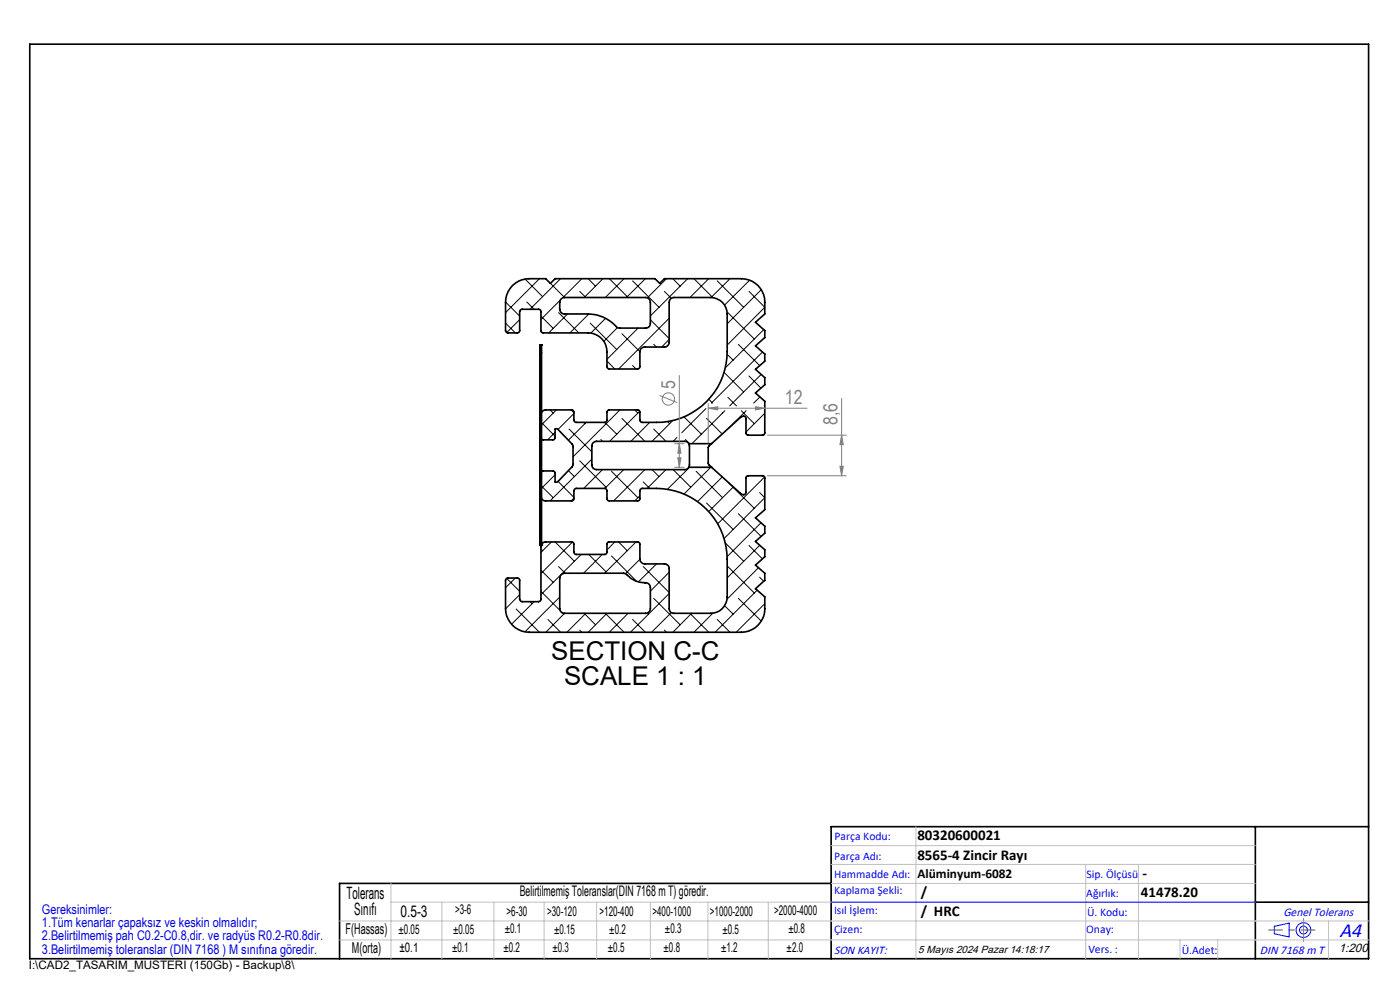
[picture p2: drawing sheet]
<svg xmlns="http://www.w3.org/2000/svg" width="297mm" height="210mm" viewBox="0 0 297 210" stroke-linecap="round" stroke-linejoin="round" font-family="sans-serif">
<g fill="none" stroke="#000" stroke-width=".35">
<path d="M6.3 9.4h284v194h-284zM114.6 73.2v42.4M114.7 74.8h.1M114.7 73.2h.1M114.7 73.2v42.5M114.7 74.8v.1M114.8 73.2h.1M114.8 73.2v42.5M114.8 73.2l.1 42.4M114.8 73.2h-.2v42.5M119.1 63.4l.7-.3h17.1a1.02 1.02 0 0 1 1.1 1v4.5a1.02 1.02 0 0 1-1.1 1l-5.9-.1a8.4 8.4 0 0 0-6.2-2.9h-5a1.02 1.02 0 0 1-1.1-1v-1.5zM114.8 92.8v.3l.3 .2 2.4-.1 .3-.3v-1.9l.3-.1 3.3 3.3 .2 .4-.1 4.1-3.1 3.5h-.6v-1.9l-.4-.4h-2.1l-.4 .1-.1 .4"/>
<path d="M114.8 88a1.02 1.02 0 0 1 .9-1h5.8l.2 .4v1.7l.5 .5 6.4-.1 .2-.3v-1.8l.4-.4h6.2l.3 .4 .1 1.9 .4 .3a18.1 18.1 0 0 0 9.4-1.4 15 15 0 0 0 8.7-13.6v-8a3.5 3.5 0 0 0-3.5-3.5h-7.9a.97 .97 0 0 0-.9 1v8.5a1.02 1.02 0 0 1-1 1h-4.2a1.02 1.02 0 0 0-1.1 1v3.2l-.2 .4-6.2 .1-.5-.3v-.3a8.2 8.2 0 0 0-.6-5.1 4.1 4.1 0 0 0-3.4-2h-9.7l-.3-.4v-4.2l-.4-.4-3.9 .1-.3 .4v4.3l-.5 .2h-2.1l-.4-.5v-6a5 5 0 0 1 5.1-5h3.4l1.1 1 1-1h21.2l.9 1 1.1-1h16.3a4.9 4.9 0 0 1 4.9 5v2.5l-1.9 1.8 1.9 1.7v1.5l-1.9 1.8 1.9 1.7v1.5l-1.9 1.7 1.9 1.8v1.5l-1.9 1.8 1.9 1.7v7l-.3 .2h-3.2l-.3-.1-.1-.3v-3.1a.66 .66 0 0 0-.5-.5 .66 .66 0 0 0-.7 .2l-6.1 5.6M146.1 94.1l.2 .5v4.1l-.2 .4M146.1 94.1l-.7-.5h-18.8a.97 .97 0 0 0-1 1v4a.97 .97 0 0 0 1 1h18.8l.7-.5M146.1 99.1h4.9M146.1 94.1h4.9M151 94.1l-.3 .2a1.61 1.61 0 0 0-.5 1.9v1.7a1.29 1.29 0 0 0 .8 1.2M151 99.1l6.1 5.6a.63 .63 0 0 0 .7 .2 .63 .63 0 0 0 .5-.5v-3.1l.2-.3 3.4-.1 .3 .2v7l-1.9 1.7 1.9 1.8v1.5l-1.9 1.8 1.9 1.7v1.5l-1.9 1.8 1.9 1.7v1.5l-1.9 1.8 1.9 1.7a7.8 7.8 0 0 1-.5 4.8 5 5 0 0 1-4.4 2.7h-45a5.1 5.1 0 0 1-5.1-5v-6l.5-.5h2.2l.3 .2v4.3l.3 .4 3.8 .1 .4-.2 .1-11.5a.96 .96 0 0 1 .9-.9h5.8l.2 .3v1.8l.5 .5 6.4-.1 .2-.3v-1.9l.4-.3h6.2l.3 .3v3.3a1.09 1.09 0 0 0 1.1 1h4.2a.96 .96 0 0 1 1 1v8.5a.96 .96 0 0 0 .9 1h7.9a3.5 3.5 0 0 0 3.5-3.5v-8a15.1 15.1 0 0 0-15-15h-3.1l-.3 .1-.2 .4v1.8l-.3 .3h-6.2l-.4-.3v-1.9l-.5-.4h-6.1l-.5 .5v1.8l-.2 .3h-5.8a.96 .96 0 0 1-.9-.9M114.6 115.6h.3M114.6 115.7h.1M114.6 115.6h.1M114.6 115.7h.2M114.6 115.6l.1 .1"/>
<path d="M114.7 115.7h.1M114.7 115.6h.1M114.7 115.6h.2M114.7 114.9h.1M114.7 115.6v.1M114.8 115.6h.1M114.8 115.7h.1M114.9 115.6h.1M118.9 122.1l.3-.3 .6-.2 12.8 .1a6.3 6.3 0 0 0 4.7 2l.5 .4 .2 .5v4.5a1.02 1.02 0 0 1-1.1 1h-17.1a1.02 1.02 0 0 1-1.1-1v-6.5zM266.3 175.4v28M290.3 175.4h-114v28M176.3 187.4h-104.3v16"/>
<path d="M266.3 191.4h24"/>
</g>
<g fill="none" stroke="#000" stroke-width=".21">
<path d="M111.4 59.2l3.7 3.7M114.4 59.1l-7.2 7.2M118.9 59.1l-6.5 6.5M123.4 59.1l-4.1 4.1M124.8 59.1l1.5 1.6M127.9 59.1l-4 4M129.3 59.1l3.8 3.8M132.4 59.1l-4 4M134.2 59.6l5.6 5.6M136.9 59.1l-4 4M141.4 59.1l-4.1 4.1M142.7 59.1l1.6 1.6"/>
<path d="M145.9 59.1l-7.9 7.9M147.2 59.1l3.8 3.8M150.4 59.1l-4 4M152.2 59.6l5.6 5.6M154.9 59.1l-4.1 4M159 59.4l-5.3 5.3M107.2 68.5l2.1 2.1M107.2 64.1l3 3M110.2 67.8l-2.7 2.7M111.8 64.1l1.5 1.5M114.7 74.9h.1M114.8 67.1l2.6 2.6"/>
<path d="M116.8 60.1l3 3M118.5 66.3l4.3 4.3M118.9 63.7l-4.1 4.1M120.4 66.6l-4 4M123 61.8l1.3 1.3M124.9 66.6l-4 4M125.2 68.5l5.6 5.6M128.5 67.5l-3.2 3.2M128.8 76.6l1.6 1.7M131 69.5l-2.9 2.9M131.9 70.8l3.8 3.8M134.2 77.5l.7 .8"/>
<path d="M135.3 69.6v.1M135.4 69.6l-6.6 6.6M138 67.8l4 4M138.7 73.1l.6 .5M140.9 61.8l1.5 1.5M142 67.5l-10.8 10.8M142 72l-1.6 1.6M153.6 79l4.2 4.1M154.2 75.1l1.3 1.3M154.4 66.3l5.6 5.6M156.6 73.1l4.6 4.5M158.9 61.8l3.3 3.4-7.9 8"/>
<path d="M158.9 79.8l2.5 2.5M161.5 79.4l-6.7 6.7M161.5 61.4l-7.2 7.3M161.7 74.7l-10.8 10.8M162 69.9l-8.2 8.2M114.8 89.5l3 3M116.7 87l.7 .6M117.8 91.7l-1.6 1.6M118 87l-3.2 3.2M120.6 99.8l1.2 1.3M120.7 91l4.9 4.8M121.2 87l.5 .6"/>
<path d="M121.7 87.7l-3.3 3.4M123 97.7l5.6 5.7M123.8 89.6l.3 .3M124.4 89.6l-3.8 3.8M125.6 97.4l-8.9 8.8M127.5 93.2l.3 .4M127.8 99.6l-4 4M128.3 89.6l2.5 2.5M129.7 100l5.6 5.6M131.5 87l-9.9 9.9M131.9 88.8l4.9 4.8M132.3 99.6l-4 4"/>
<path d="M134.7 87l.6 .6M135.7 87.2l-6.4 6.4M136.8 99.6l-6.6 6.6M137.8 89.6l-4 4M138.3 99.6l1.5 1.5M138.7 91l2.6 2.6M141.3 99.6l-4 4M141.6 89.4l.5 .5M142.7 89.2l-4.4 4.4M142.8 99.6l3.7 3.8M143.6 92.8l-.8 .8M145.1 88.4l3.7 3.7"/>
<path d="M145.4 93.2l.9 .9M146.3 99.1l-4.7 4.7M147.7 100l5.6 5.6M149.8 86.7l-5.2 5.1M149.9 88.8l3.3 3.3M150.4 84.7l.8 .8M150.8 99.1l-5.7 5.7M153.2 87.7l-6.4 6.4M153.2 87.6h.1M153.8 87.1l-.6 .6M154.4 84.3l1.8 1.8M157.3 87.1l2.7 2.8"/>
<path d="M158.3 87.1l-3.8 3.8M161.2 84.2l-1.3 1.3M162.2 87.7l-3.9 3.9M114.7 114.9h.1M114.8 116.4l.3 .4M114.8 103l2.6 2.6M117 115l-2.2 2.2M117.8 100.7l-3 3M117.8 115l4 4.1M118.5 102.2l3.2 3.3M121.4 115l-6.6 6.7M121.7 105.7l-.5 .5"/>
<path d="M123.3 117.6l-8.5 8.5M124.9 117.6l3.7 3.7M127.8 117.6l-4 4M129.7 117.9l5.4 5.4M130.4 115l-1.6 1.7M131.2 115l1.9 1.8M134.9 115l-6.6 6.6M135.7 105.2l-1 1M135.7 118.6l-3 3.1M136.5 102.2l1.3 1.4M139.3 119.6l-3.9 3.8M149.9 106.7l5.6 5.6"/>
<path d="M153.2 101.2l-5.2 5.2M153.8 115.1l4 4M154.5 102.3l5.5 5.5M155.6 103.3l-5.2 5.2M156.6 109l4.9 4.8M158.9 115.7l2.8 2.9M161.1 104.5l1.1 1.1-8.6 8.7M161.2 115.7l-6.9 6.9M161.4 110.9l-7.2 7.2M162.2 101.2l-9.9 9.9M107.5 122.7l2.7 2.7M109.3 122.6l-2.1 2.1"/>
<path d="M109.5 129.2l4.9 4.9M110.2 126.1l-3 3M112.4 127.6l.5 .4M113.3 127.6l-4.8 4.8M114.8 125.4l4.1 4.1M114.8 121l2.6 2.5M116.2 131.4l2.7 2.7M118.5 120.2l1.4 1.4M118.7 126.6l-7.3 7.4M119.3 130l.3 .3M119.8 130.1l-4 4M123 133.7l.4 .4"/>
<path d="M123.9 130.1l2.4 2.4M124.3 130.1l-4 4M128.4 130.1l4 4M128.8 130.1l-4 4M133.2 130.1l-3.9 4M134.2 131.4l2.7 2.7M136.5 120.2l5.5 5.5M137.3 130l.2 .3M138.7 126.9l5.6 5.6M140.9 133.7l.5 .4M142 121.4l-4 4M142 125.9l-8.3 8.2"/>
<path d="M142.4 130l-4.2 4.1M146.4 130.1l4 4M146.7 130.1l-4 4M151.2 130.1l-4 4M152.2 131.4l2.7 2.7M153.7 128.5l1.8 1.8M154.4 120.2l5.6 5.6M156.6 126.9l4.9 4.9M158.9 133.7l.1 .1M160.6 125.2l-8.9 8.9M160.9 120.4l-6.7 6.7M161.1 122.4l.9 .9"/>
<path d="M162.2 128l-6 6.1"/>
</g>
<g fill="none" stroke="#808080" stroke-width=".21">
<path d="M144.1 79.6v19.5M139.9 83.9l3.8 1.5M143.1 99.1h2M143.1 94.1h2M143.8 97.1h.7l-.4 2zM144.1 94.1l.4 2h-.7zM150.2 86.6l2.1-.3v.7zM150.2 85.6v8.4M150.2 86.6h21M160.3 86.3l1.9 .3-1.9 .4zM162.8 92.3h16.7M178.2 98.9h.7l-.4 2z"/>
<path d="M178.5 84.5v16.4M178.5 92.3l.4 2h-.7zM162.8 100.9h16.7"/>
<circle cx="141.8" cy="84.6" r="1.31"/>
</g>
<g fill="none" stroke="#00f" stroke-width=".21">
<path d="M176.3 191.4h90M270.3 196.5l3.2-.7v2.9l-3.2-.6z"/>
<circle cx="276.5" cy="197.3" r="1.57"/>
<circle cx="276.5" cy="197.3" r=".83"/>
</g>
<path d="M279 197.3h-9.9" fill="none" stroke="#f00" stroke-width=".21" stroke-dasharray="15.2 1.3 1.3 1.3" stroke-dashoffset="12.2" stroke-linecap="butt"/>
<path d="M276.5 197.3v2.5M276.5 197.3v-2.5" fill="none" stroke="#808080" stroke-width=".21" stroke-dasharray="15.2 1.3 1.3 1.3" stroke-linecap="butt"/>
<g fill="none" stroke="#c0c0c0" stroke-width=".21">
<path d="M176.3 179.4h90M194.3 175.4v28M72 199.4h218.3M72 195.4h218.3M82.9 187.4v16M82.9 191.4h183.4M93.7 191.4v12M104.8 191.4v12M115.4 191.4v12M126.6 191.4v12M138 191.4v12M150.2 191.4v12"/>
<path d="M163 191.4v12M176.3 183.4h90M176.3 187.4h90M230.3 183.4v20M241.5 183.4v20M250.3 199.4v4M258.3 199.4v4M281.8 195.4v8"/>
</g>
<g fill="#808080">
<path d="M143.8 97.1h.7l-.4 2zM144.1 94.1l.4 2h-.7zM178.2 98.9h.7l-.4 2zM178.5 92.3l.4 2h-.7z"/>
<path d="M150.2 86.6l2.1-.3v.7zM160.3 86.3l1.9 .3-1.9 .4z"/>
</g>
<g font-size="5.5">
<text x="116.9" y="140.1">SECTION C-C</text>
<text x="119.7" y="145.2">SCALE 1 : 1</text>
</g>
<text font-size="4.4" fill="#00f" x="284.2" y="198.7">A4</text>
<g font-size="4.1" fill="#808080">
<text x="143.2" y="82.5" transform="rotate(-90 143.2 82.5)">5</text>
<text x="166.5" y="85.7">12</text>
<text x="177.6" y="90.2" transform="rotate(-90 177.6 90.2)">8,6</text>
</g>
<g font-size="3.6">
<text x="73.5" y="190.7">Tolerans</text>
<text x="75.1" y="194.1">Sınıfı</text>
</g>
<text font-size="3.4" x="85" y="194.4">0.5-3</text>
<g font-size="3.2">
<text x="194.6" y="178.2">80320600021</text>
<text x="194.6" y="182.4">8565-4 Zincir Rayı</text>
<text x="195.3" y="190.2">/</text>
<text x="242" y="190.2">41478.20</text>
<text x="242.4" y="186.2">-</text>
<text x="195.3" y="194.3">/ HRC</text>
<text x="73.3" y="198.1">F(Hassas)</text>
<text x="74.7" y="202.2">M(orta)</text>
</g>
<text font-size="3.1" x="110.3" y="190.1">Belirtilmemiş Toleranslar(DIN 7168 m T) göredir.</text>
<g font-size="2.8">
<text x="194.6" y="186.2">Alüminyum-6082</text>
<text x="96.5" y="193.9">&gt;3-6</text>
<text x="107.1" y="198">±0.1</text>
<text x="107.5" y="194.2">&gt;6-30</text>
<text x="116.1" y="194.2">&gt;30-120</text>
<text x="127.2" y="194.2">&gt;120-400</text>
<text x="138.4" y="194.2">&gt;400-1000</text>
<text x="150.6" y="194.2">&gt;1000-2000</text>
<text x="164.2" y="194.2">&gt;2000-4000</text>
<text x="167.2" y="198">±0.8</text>
<text x="84.6" y="198.2">±0.05</text>
<text x="84.7" y="201.9">±0.1</text>
<text x="95.9" y="201.9">±0.1</text>
<text x="96.1" y="198.1">±0.05</text>
<text x="106.8" y="201.9">±0.2</text>
<text x="117.2" y="202">±0.3</text>
<text x="117.5" y="198.1">±0.15</text>
<text x="129" y="201.9">±0.5</text>
<text x="129.3" y="198">±0.2</text>
<text x="140.8" y="201.9">±0.8</text>
<text x="141.1" y="198">±0.3</text>
<text x="153" y="201.9">±1.2</text>
<text x="153.3" y="198">±0.5</text>
<text x="166.9" y="201.8">±2.0</text>
</g>
<g font-size="2.8" fill="#0000e8">
<text x="8.9" y="193.8">Gereksinimler:</text>
<text x="8.9" y="196.6">1.Tüm kenarlar çapaksız ve keskin olmalıdır;</text>
<text x="8.9" y="199.5">2.Belirtilmemiş pah C0.2-C0.8,dir. ve radyüs R0.2-R0.8dir.</text>
<text x="8.9" y="202.3">3.Belirtilmemiş toleranslar (DIN 7168 ) M sınıfına göredir.</text>
</g>
<g font-size="2.6" fill="#00f">
<text x="272.3" y="194.3">Genel Tolerans</text>
<text x="176.9" y="202.3">SON KAYIT:</text>
<text x="267.3" y="202.3">DIN 7168 m T</text>
</g>
<text font-size="2.6" x="284" y="202">1:200</text>
<g font-size="2.5" fill="#00f">
<text x="177" y="178.2">Parça Kodu:</text>
<text x="177" y="182.4">Parça Adı:</text>
<text x="176.9" y="186.2">Hammadde Adı:</text>
<text x="177" y="189.7">Kaplama Şekli:</text>
<text x="230.5" y="190.2">Ağırlık:</text>
<text x="230.5" y="186.2">Sip. Ölçüsü</text>
<text x="176.9" y="193.9">Isıl İşlem:</text>
<text x="177" y="197.8">Çizen:</text>
<text x="230.4" y="197.8">Onay:</text>
<text x="230.6" y="194.3">Ü. Kodu:</text>
<text x="230.9" y="202.1">Vers. :</text>
<text x="250.7" y="202.3">Ü.Adet:</text>
</g>
<text font-size="2.5" x="6.1" y="205.5">I:\CAD2_TASARIM_MUSTERI (150Gb) - Backup\8\</text>
<text font-size="2.2" x="194.8" y="202.1">5 Mayıs 2024 Pazar 14:18:17</text>
</svg>
